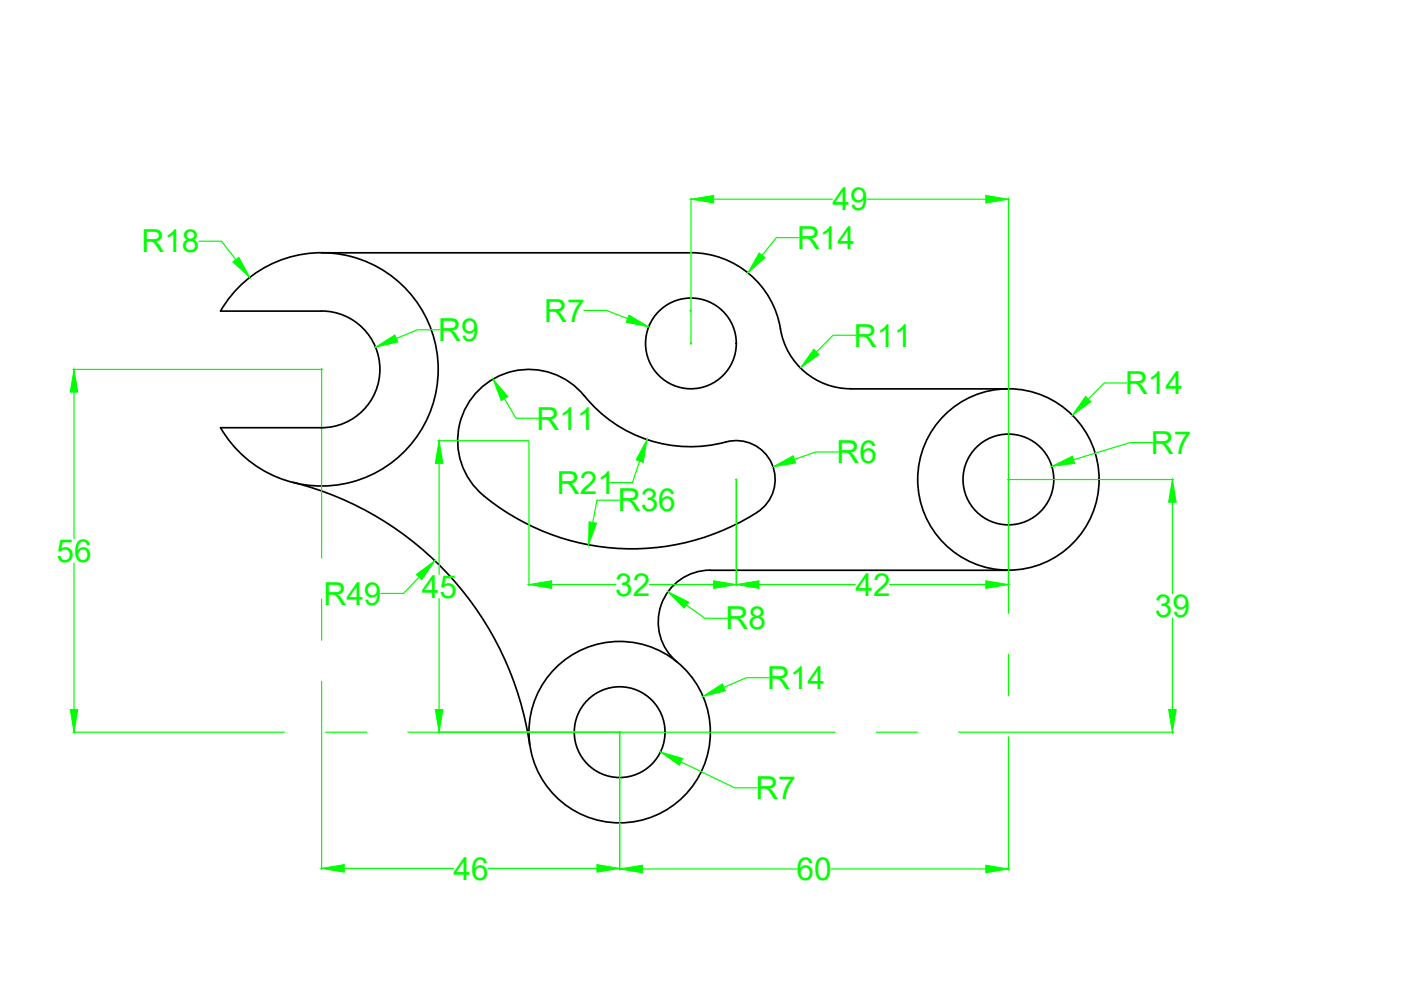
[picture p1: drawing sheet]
<svg xmlns="http://www.w3.org/2000/svg" width="297mm" height="210mm" viewBox="0 0 297 210" stroke-linecap="round" stroke-linejoin="round" font-family="sans-serif">
<!-- layer: 0 -->
<g fill="none" stroke="#000" stroke-width=".36">
<path d="M68.2 53.6h78.3a19.2 19.2 0 0 1 19 16.1 15.1 15.1 0 0 0 14.9 12.7M51.3 60.2a24.7 24.7 0 0 1 36.2 2.6 24.7 24.7 0 0 1-5.4 35.9 24.7 24.7 0 0 1-35.3-8h21.4a12.4 12.4 0 0 0 12.3-12.4 12.4 12.4 0 0 0-12.3-12.4l-21.4 .1a24 24 0 0 1 4.5-5.8zM180.4 82.5h33.4M62.1 102.3a67.3 67.3 0 0 1 50.2 55.7M160.5 108.6a8.2 8.2 0 0 0 3.1-10.3 8.2 8.2 0 0 0-9.7-4.6 29.1 29.1 0 0 1-30.9-10.7 15.1 15.1 0 0 0-21.9 .2 15.1 15.1 0 0 0 1.4 21.9 49.5 49.5 0 0 0 58 3.5M150.6 120.9a11 11 0 0 0-10.4 7.3 11 11 0 0 0 3.4 12.2M150.6 120.9h63.2"/>
<circle cx="146.5" cy="72.8" r="9.6"/>
<circle cx="213.8" cy="101.7" r="19.2"/>
<circle cx="213.8" cy="101.7" r="9.6"/>
<circle cx="131.4" cy="155.2" r="19.2"/>
<circle cx="131.4" cy="155.2" r="9.6"/>
</g>
<!-- layer: 0_Dim -->
<g fill="none" stroke="#0f0" stroke-width=".25">
<path d="M42.1 51.1h4.9l3 3.9M146.5 42v30.9M151.3 42.2h25.2M169.4 50.4h-4.8l-3 3.7M183.8 42.2h25.2M213.8 42v88M15.5 78.3h52.8M68.2 78.2v40.1M93.3 69.9h-4.8l-4.4 1.9M123.8 65.8h4.8l4.5 1.7M146.3 65.9h.2M146.4 72.8h.2"/>
<path d="M146.4 65.8v.2M181.4 71.1h-4.8l-3.5 3.5M15.7 83.1v31.1M92.8 93.4h19.3M93.1 98.2v23.6M107 84.5l2.4 4.2h4.8M112.1 93.5v30.7M135.6 97.8l-1.5 4.5h-4.8M177.8 95.8h-4.8l-4.6 1.6M238.9 81.2h-4.8l-3.4 3.4M244.4 93.8h-4.8l-12 3.7M15.7 119.4v31"/>
<path d="M131.4 106.1h-4.8l-.9 4.7M156 101.7h.2M156.1 101.5v22.7M213.7 101.7h35.1M248.6 106.5v19.4M68.2 127v8.7M88.9 122.4l-3.4 3.4h-4.8M93.1 126.9v23.5M117 123.9h13.6M137.7 123.9h13.6M145.5 128.3l3.9 2.8h4.8M160.9 123.9h20.4"/>
<path d="M188.6 123.9h20.4M213.8 138.8v8.7M248.6 131v19.4M15.5 155.2h44.8M68.2 144.5v39.9M69 155.2h8.7M86.5 155.2h90.6M131.4 155.1v29.4M163.1 143.7h-4.9l-4.7 2M185.8 155.2h8.7M203.2 155.2h45.6M213.8 156.2v28.3"/>
<path d="M144.4 161.5l11.4 5.5h4.8M73 184.1h23.1M103.4 184.1h23.2M136.2 184.2h32.8M176.2 184.2h32.8"/>
</g>
<g fill="#0f0" stroke="#0f0" stroke-width=".21">
<path d="M68.2 184.1l4.8-.8v1.6z"/>
<path d="M126.6 183.3l4.8 .8-4.8 .8z"/>
<path d="M15.7 78.3l.8 4.8h-1.6z"/>
<path d="M14.9 150.4h1.6l-.8 4.8z"/>
<path d="M146.5 42.2l4.8-.8v1.6z"/>
<path d="M209 41.4l4.8 .8-4.8 .8z"/>
<path d="M248.6 101.7l.8 4.8h-1.6z"/>
<path d="M247.8 150.4h1.6l-.8 4.8z"/>
<path d="M131.4 184.2l4.8-.8v1.6z"/>
<path d="M209 183.4l4.8 .8-4.8 .8z"/>
<path d="M112.1 123.9l4.9-.8v1.6z"/>
<path d="M151.3 123.1l4.8 .8-4.8 .8z"/>
<path d="M156.1 123.9l4.8-.8v1.6z"/>
<path d="M209 123.1l4.8 .8-4.8 .8z"/>
<path d="M49.4 55.5l1.2-.9 2.4 4.2z"/>
<path d="M79.6 73.6l4.1-2.6 .7 1.5z"/>
<path d="M88.3 121.8l3.9-2.9-2.8 4z"/>
<path d="M93.1 93.4l.8 4.8h-1.6z"/>
<path d="M92.3 150.4h1.6l-.8 4.8z"/>
<path d="M104.5 80.4l3.2 3.7-1.4 .8z"/>
<path d="M124.9 110.6l1.6 .3-1.7 4.6z"/>
<path d="M137.2 93.2l-.8 4.8-1.5-.5z"/>
<path d="M163.9 99l4.3-2.4 .5 1.6z"/>
<path d="M230.2 84.1l1.1 1.1-3.9 2.8z"/>
<path d="M223 98.9l4.4-2.2 .4 1.5z"/>
<path d="M172.5 74l1.2 1.2-4 2.8z"/>
<path d="M161 53.6l1.2 1-3.6 3.3z"/>
<path d="M133.4 66.8l4.1 2.5-4.7-1z"/>
<path d="M141.6 125.5l4.4 2.1-.9 1.3z"/>
<path d="M140 159.4l4.7 1.4-.7 1.4z"/>
<path d="M149 147.6l4.1-2.6 .7 1.5z"/>
</g>
<g font-size="6.7" fill="#0f0">
<text x="176.5" y="44.6">49</text>
<text x="30" y="53.5">R18</text>
<text x="169" y="52.8">R14</text>
<text x="115.4" y="68.2">R7</text>
<text x="92.9" y="72.3">R9</text>
<text x="181" y="73.5">R11</text>
<text x="238.5" y="83.6">R14</text>
<text x="113.8" y="91.1">R11</text>
<text x="177.4" y="98.2">R6</text>
<text x="244" y="96.2">R7</text>
<text x="118.1" y="104.7">R21</text>
<text x="131" y="108.4">R36</text>
<text x="12" y="119.2">56</text>
<text x="68.6" y="128.2">R49</text>
<text x="89.5" y="126.7">45</text>
<text x="130.4" y="126.3">32</text>
<text x="181.4" y="126.3">42</text>
<text x="244.8" y="130.8">39</text>
<text x="153.8" y="133.5">R8</text>
<text x="162.7" y="146.1">R14</text>
<text x="160.2" y="169.4">R7</text>
<text x="96.2" y="186.5">46</text>
<text x="168.9" y="186.6">60</text>
</g>
</svg>
